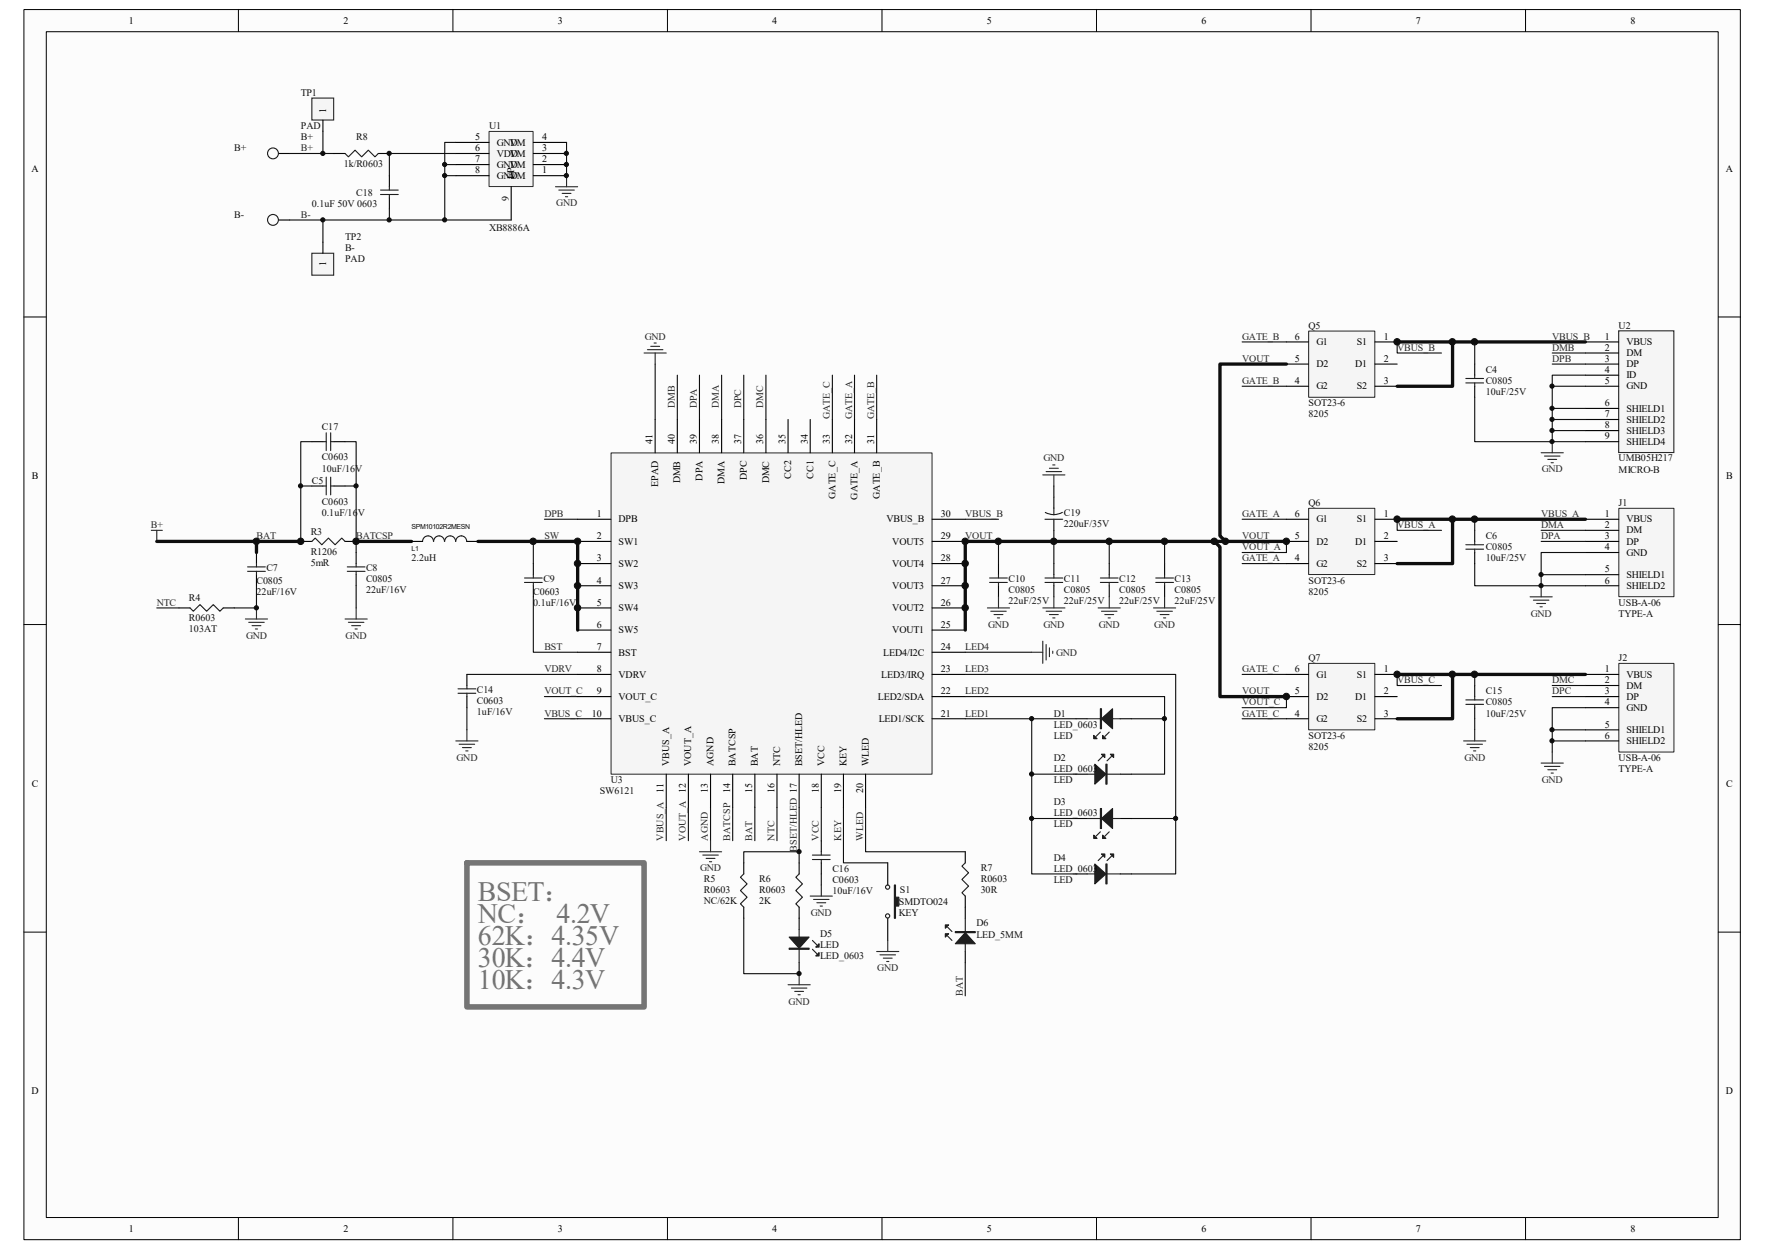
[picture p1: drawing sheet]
# Altium schematic sheet SW6121 Demo board.SchDoc
size A3

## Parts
B+  PDA  [PAD]  (value not drawn)
B-  PDA  [PAD]  (value not drawn)
C4  C0805  value 10uF/25V  [C0805]
C5  C0603  value 0.1uF/16V  [C0603]
C6  C0805  value 10uF/25V  [C0805]
C7  C0805  value 22uF/16V  [C0805]
C8  C0805  value 22uF/16V  [C0805]
C9  C0603  value 0.1uF/16V  [C0603]
C10  C0805  value 22uF/25V  [C0805]
C11  C0805  value 22uF/25V  [C0805]
C12  C0805  value 22uF/25V  [C0805]
C13  C0805  value 22uF/25V  [C0805]
C14  C0603  value 1uF/16V  [C0603]
C15  C0805  value 10uF/25V  [C0805]
C16  C0603  value 10uF/16V  [C0603]
C17  C0603  value 10uF/16V  [C0603]
C18  0.1uF 50V 0603  [C0402]
C19  value 220uF/35V  [Cap  ( E )  6.5 * 12.0  Erect]  (hidden comment: E - Cap)
D1  LED  [LED_0603]
D2  LED  [LED_0603]
D3  LED  [LED_0603]
D4  LED  [LED_0603]
D5  LED  [LED_0603]
D6  LED_5MM  [LED_5MM]
J1  value TYPE-A  [USB-A-06]  (hidden comment: TYPE-A-1)
J2  value TYPE-A  [USB-A-06]  (hidden comment: TYPE-A-1)
L1  SPM10102R2MESN  value 2.2uH  [INDUCTOR_SPM1010]
Q5  8205  [SOT23-6]
Q6  8205  [SOT23-6]
Q7  8205  [SOT23-6]
R3  R1206  value 5mR  [R1206]
R4  R0603  value 103AT  [R0603]
R5  R0603  value NC/62K  [R0603]
R6  R0603  value 2K  [R0603]
R7  R0603  value 30R  [R0603]
R8  1k/R0603  [R0402]
S1  KEY  [SMDTO024]
TP1  B+  [PAD]
TP2  B-  [PAD]
U1  XB8886A  [SOP-8-G]
U2  value MICRO-B  [UMB05H217]  (hidden comment: USB_MICRO_B)
U3  value SW6121  [QFN40_EPAD_SW6124_6X6]  (hidden comment: SW61201)

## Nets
AGND: C4.1 C6.1 C7.1 C8.1 C10.1 C11.1 C12.1 C13.1 C14.1 C15.1 C16.1 C19.2 D5.2(K) J1.4(GND) J1.5(SHIELD1) J1.6(SHIELD2) J2.4(GND) J2.5(SHIELD1) J2.6(SHIELD2) R4.1 R5.1 S1.2 U1.1(VM) U1.2(VM) U1.3(VM) U1.4(VM) U2.4(ID) U2.5(GND) U2.6(SHIELD1) U2.7(SHIELD2) U2.8(SHIELD3) U2.9(SHIELD4) U3.13(AGND) U3.24(LED4/I2C) U3.41(EPAD)  [also labelled GND, LED4]
B+: B+.0 C5.1 C7.2 C17.2 D6.1(A) R3.1 R8.2 TP1.1 U3.15(BAT)  [also labelled BAT]
B-: B-.0 C18.1 TP2.1 U1.5(GND) U1.7(GND) U1.8(GND) U1.9(EP)
BATCSP: C5.2 C8.2 C17.1 L1.1 R3.2 U3.14(BATCSP)
BSET/HLED: R5.2 R6.2 U3.17(BSET/HLED)
BST: C9.1 U3.7(BST)
DMA: J1.2(DM) U3.38(DMA)
DMB: U2.2(DM) U3.40(DMB)
DMC: J2.2(DM) U3.36(DMC)
DPA: J1.3(DP) U3.39(DPA)
DPB: U2.3(DP) U3.1(DPB)
DPC: J2.3(DP) U3.37(DPC)
GATE_A: Q6.4(G2) Q6.6(G1) U3.32(GATE_A)
GATE_B: Q5.4(G2) Q5.6(G1) U3.31(GATE_B)
GATE_C: Q7.4(G2) Q7.6(G1) U3.33(GATE_C)
KEY: S1.1 U3.19(KEY)
LED1: D1.2(K) D2.1(A) D3.2(K) D4.1(A) U3.21(LED1/SCK)
LED2: D1.1(A) D2.2(K) U3.22(LED2/SDA)
LED3: D3.1(A) D4.2(K) U3.23(LED3/IRQ)
NTC: R4.2 U3.16(NTC)
SW: C9.2 L1.2 U3.2(SW1) U3.3(SW2) U3.4(SW3) U3.5(SW4) U3.6(SW5)
VBUS_A: C6.2 J1.1(VBUS) Q6.1(S1) Q6.3(S2) U3.11(VBUS_A)
VBUS_B: C4.2 Q5.1(S1) Q5.3(S2) U2.1(VBUS) U3.30(VBUS_B)
VBUS_C: C15.2 J2.1(VBUS) Q7.1(S1) Q7.3(S2) U3.10(VBUS_C)
VCC: C16.2 U3.18(VCC)
VDRV: C14.2 U3.8(VDRV)
VOUT: C10.2 C11.2 C12.2 C13.2 C19.1 Q5.5(D2) Q6.5(D2) Q7.5(D2) U3.9(VOUT_C) U3.12(VOUT_A) U3.25(VOUT1) U3.26(VOUT2) U3.27(VOUT3) U3.28(VOUT4) U3.29(VOUT5)  [also labelled VOUT_A, VOUT_C]
WLED: R7.2 U3.20(WLED)
NetC18_0: C18.0 R8.1 U1.6(VDD)
NetD5_1: D5.1(A) R6.1
NetD6_2: D6.2(K) R7.1

Not connected (* = marked no-connect by the designer): Q5 2(D1); Q6 2(D1); Q7 2(D1); U3 34(CC1) 35(CC2)

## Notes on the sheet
- BSET：
- NC：  4.2V
- 62K：4.35V
- 30K：4.4V
- 10K：4.3V
